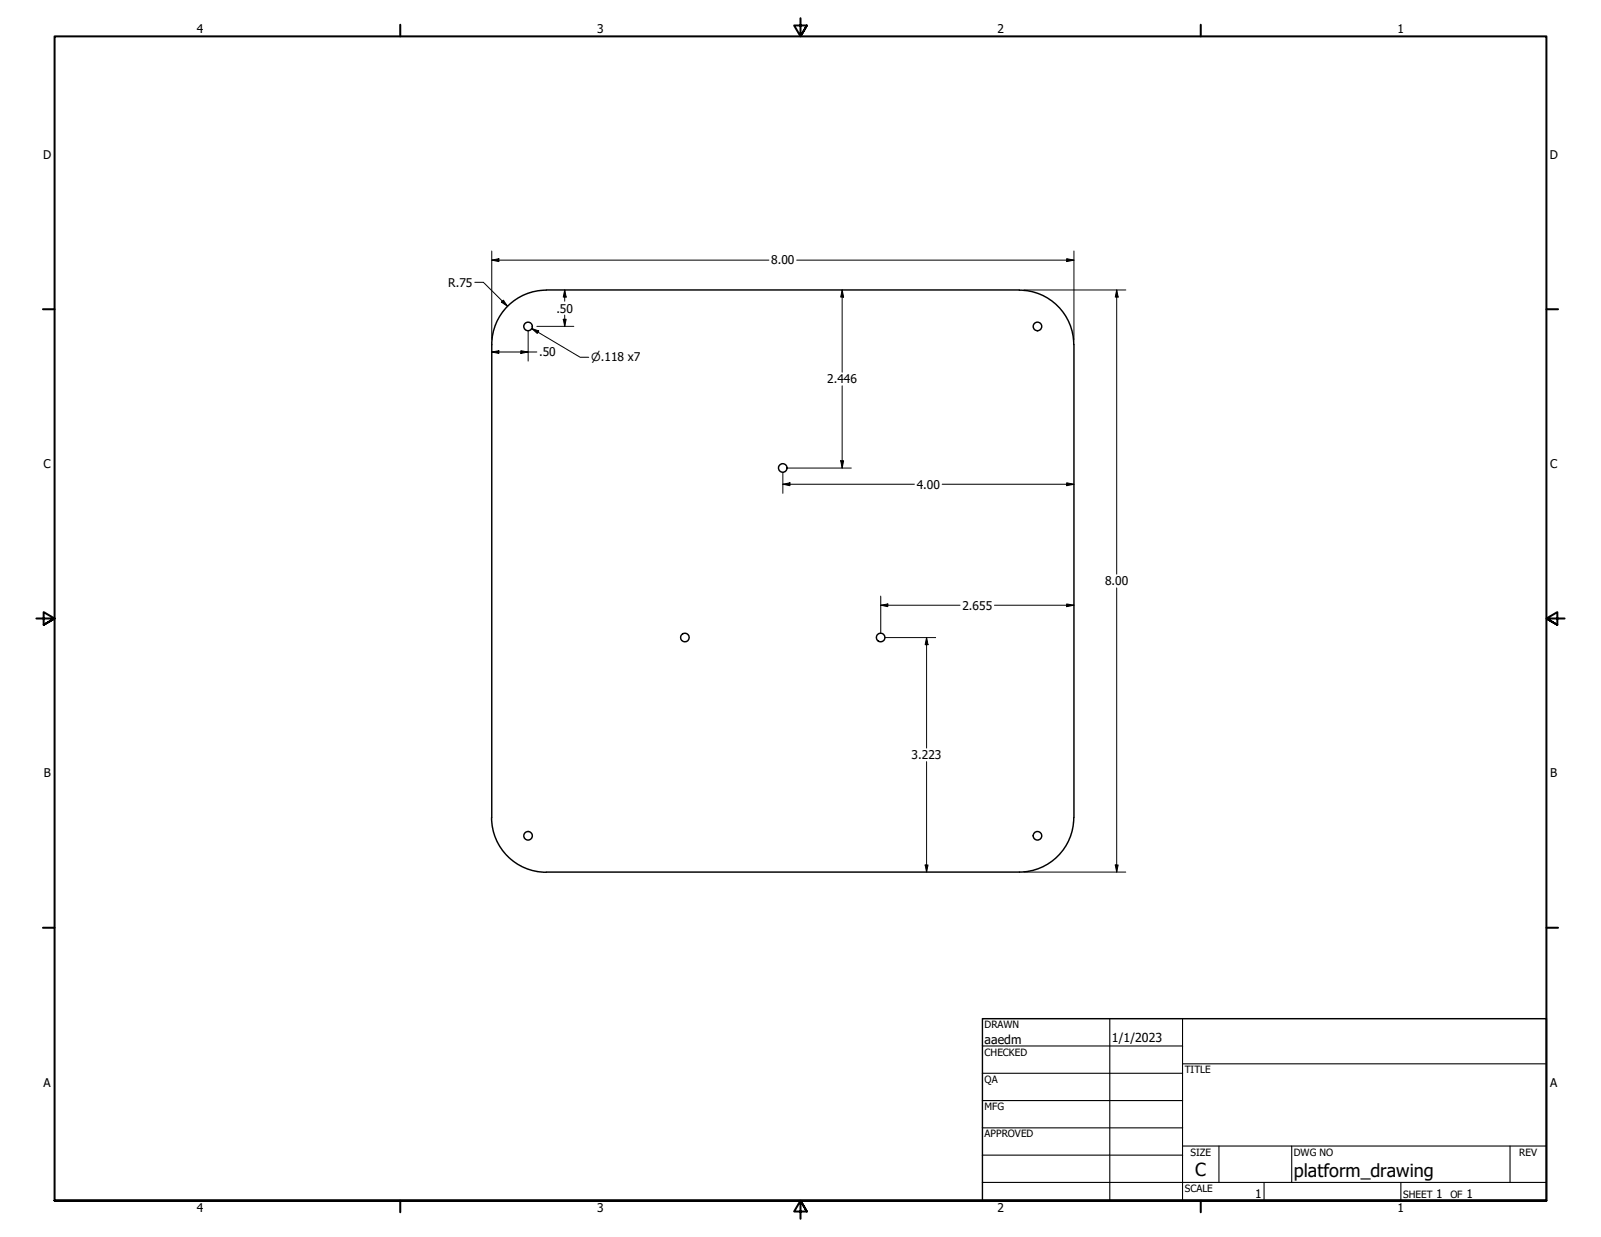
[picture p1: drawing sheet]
<svg xmlns="http://www.w3.org/2000/svg" width="559mm" height="432mm" viewBox="0 0 559 432" stroke-linecap="round" stroke-linejoin="round" font-family="sans-serif">
<!-- layer: Visible (ANSI) -->
<g fill="none" stroke="#000" stroke-width=".51">
<path d="M190.7 101.3a19 19 0 0 0-19.1 19M190.7 101.2h165.1M355.8 101.3a19 19 0 0 1 19 19M171.6 120.3v165.1M374.8 120.3v165.1M171.6 285.4a19.1 19.1 0 0 0 19.1 19.1l165.1-.1a19 19 0 0 0 19-19"/>
<circle cx="184.3" cy="114" r="1.49"/>
<circle cx="362.1" cy="114" r="1.49"/>
<circle cx="273.2" cy="163.4" r="1.49"/>
<circle cx="239" cy="222.5" r="1.49"/>
<circle cx="307.4" cy="222.5" r="1.49"/>
<circle cx="184.3" cy="291.8" r="1.49"/>
<circle cx="362.1" cy="291.8" r="1.49"/>
</g>
<!-- layer: Border (ANSI) -->
<g fill="none" stroke="#000" stroke-width=".7">
<path d="M139.7 8.6v4.1M279.4 6.3v6.4l-2.2-3.8h4.4l-2.2 3.8 2.2-3.8M419.1 8.6v4.1M15 107.9h4M539.8 107.9h4M12.7 215.9h6.3l-3.8-2.2v4.4l3.8-2.2-3.8 2.2M546.1 215.9h-6.3l3.8-2.2v4.4l-3.8-2.2 3.8 2.2M15 323.8h4M539.8 323.8h4M19 419.1v-406.4h520.8v406.4h-520.8h520.8M139.7 419.1v4.1M419.1 419.1v4.1"/>
<path d="M281.6 422.9l-2.2-3.8 2.2 3.8h-4.4l2.2-3.8v6.3"/>
</g>
<!-- layer: Title (ANSI) -->
<g fill="none" stroke="#000" stroke-width=".38">
<path d="M387.3 355.6v63.5M412.7 355.6v63.5M342.9 365.1h69.8M342.9 374.6h69.8M412.7 371.3h127.1M342.9 384.2h69.8M342.9 393.7h69.8M342.9 412.7h196.9M342.9 403.2h69.8M412.7 400h127.1M425.4 400v12.7M441.2 412.7v6.4"/>
<path d="M450.8 400v12.7M488.9 412.7v6.4M527 400v12.7"/>
</g>
<path d="M342.9 355.6h196.9v63.5h-196.9z" fill="none" stroke="#000" stroke-width=".51"/>
<!-- layer: Dimension (ANSI) -->
<g fill="none" stroke="#000" stroke-width=".35">
<path d="M165.7 98.6h3l8.4 8.3M171.6 90.8l2.5-.5v1zM171.6 90.8h96.8M171.6 87.6v31.1M278.1 90.8h96.7M372.3 90.3l2.5 .5-2.5 .5zM374.8 87.6v31.1M175 105.5l.7-.7 1.4 2.1zM184.3 115.5v10.5M185.6 114.7l2.4 .8-.5 .9zM185.6 114.7l16.9 10h3M187.4 113.9h12.9"/>
<path d="M196.6 111.4h1l-.5 2.5zM197.1 101.2l.5 2.5h-1zM197.1 101.2v4M197.1 110v3.9M293.9 101.2l.5 2.5h-1zM293.9 101.2v28.7M357.4 101.2h35.5M389.8 101.2l.5 2.5h-1zM389.8 101.2v99.2M171.6 122.9l2.5-.5v1zM171.6 122.9h15.8M181.8 122.4l2.5 .5-2.5 .5z"/>
<path d="M293.9 134.7v28.7M273.2 169l2.5-.5v1zM273.2 169h46M273.2 165v7.2M274.8 163.4h22.3M293.4 160.8h1l-.5 2.6zM328.9 169h45.9M372.3 168.5l2.5 .5-2.5 .5zM307.4 211.3l2.5-.5v1zM307.4 211.3h27.7M307.4 208.1v12.9M347.1 211.3h27.7"/>
<path d="M372.3 210.8l2.5 .5-2.5 .5zM389.8 205.2v99.2M309 222.6h17.6M323.4 222.6l.5 2.4h-1zM323.4 222.6v38.5M323.4 265.9v38.5M322.9 301.9h1l-.5 2.5zM357.4 304.4h35.5M389.3 301.9h1l-.5 2.5z"/>
</g>
<g fill="#000">
<path d="M171.6 90.8l2.5-.5v1z" fill-rule="evenodd"/>
<path d="M372.3 90.3l2.5 .5-2.5 .5z" fill-rule="evenodd"/>
<path d="M175 105.5l.7-.7 1.4 2.1z" fill-rule="evenodd"/>
<path d="M185.6 114.7l2.4 .8-.5 .9z" fill-rule="evenodd"/>
<path d="M196.6 111.4h1l-.5 2.5z" fill-rule="evenodd"/>
<path d="M197.1 101.2l.5 2.5h-1z" fill-rule="evenodd"/>
<path d="M293.9 101.2l.5 2.5h-1z" fill-rule="evenodd"/>
<path d="M389.8 101.2l.5 2.5h-1z" fill-rule="evenodd"/>
<path d="M171.6 122.9l2.5-.5v1z" fill-rule="evenodd"/>
<path d="M181.8 122.4l2.5 .5-2.5 .5z" fill-rule="evenodd"/>
<path d="M273.2 169l2.5-.5v1z" fill-rule="evenodd"/>
<path d="M293.4 160.8h1l-.5 2.6z" fill-rule="evenodd"/>
<path d="M372.3 168.5l2.5 .5-2.5 .5z" fill-rule="evenodd"/>
<path d="M307.4 211.3l2.5-.5v1z" fill-rule="evenodd"/>
<path d="M372.3 210.8l2.5 .5-2.5 .5z" fill-rule="evenodd"/>
<path d="M323.4 222.6l.5 2.4h-1z" fill-rule="evenodd"/>
<path d="M322.9 301.9h1l-.5 2.5z" fill-rule="evenodd"/>
<path d="M389.3 301.9h1l-.5 2.5z" fill-rule="evenodd"/>
</g>
<g font-size="6.3">
<text x="417.2" y="410.6">C</text>
<text x="451.6" y="410.7">platform_drawing</text>
</g>
<g font-size="4.3">
<text x="343.7" y="364.3">aaedm</text>
<text x="388.1" y="363.7">1/1/2023</text>
</g>
<g font-size="4.2">
<text x="68.7" y="11.7">4</text>
<text x="208.4" y="11.7">3</text>
<text x="348.1" y="11.7">2</text>
<text x="487.8" y="11.7">1</text>
<text x="15.1" y="55.5">D</text>
<text x="540.9" y="55.5">D</text>
<text x="269.2" y="92.3">8.00</text>
<text x="156.5" y="100">R.75</text>
<text x="194.2" y="109.1">.50</text>
<text x="188.2" y="124.4">.50</text>
<text x="288.7" y="133.8">2.446</text>
<text x="15.2" y="163.4">C</text>
<text x="541" y="163.4">C</text>
<text x="320" y="170.6">4.00</text>
<text x="385.7" y="204.3">8.00</text>
<text x="335.9" y="212.8">2.655</text>
<text x="318.2" y="265">3.223</text>
<text x="15.3" y="271.4">B</text>
<text x="541.1" y="271.4">B</text>
<text x="15.2" y="379.3">A</text>
<text x="541" y="379.3">A</text>
<text x="438.1" y="418.3">1</text>
<text x="501.3" y="418.3">1</text>
<text x="511.8" y="418.3">1</text>
<text x="68.7" y="423.2">4</text>
<text x="208.4" y="423.2">3</text>
<text x="348.1" y="423.2">2</text>
<text x="487.8" y="423.2">1</text>
</g>
<text font-size="3.9" x="206.3" y="126.2">⌀.118 x7</text>
<g font-size="3.5">
<text x="343.7" y="358.9">DRAWN</text>
<text x="343.7" y="368.5">CHECKED</text>
<text x="413.5" y="374.6">TITLE</text>
<text x="343.7" y="378">QA</text>
<text x="343.7" y="387.5">MFG</text>
<text x="343.7" y="397.1">APPROVED</text>
<text x="415.5" y="403.4">SIZE</text>
<text x="451.6" y="403.4">DWG NO</text>
<text x="530.3" y="403.4">REV</text>
<text x="413.5" y="416.1">SCALE</text>
<text x="489.7" y="418.3">SHEET</text>
<text x="506.2" y="418.3">OF</text>
</g>
</svg>
